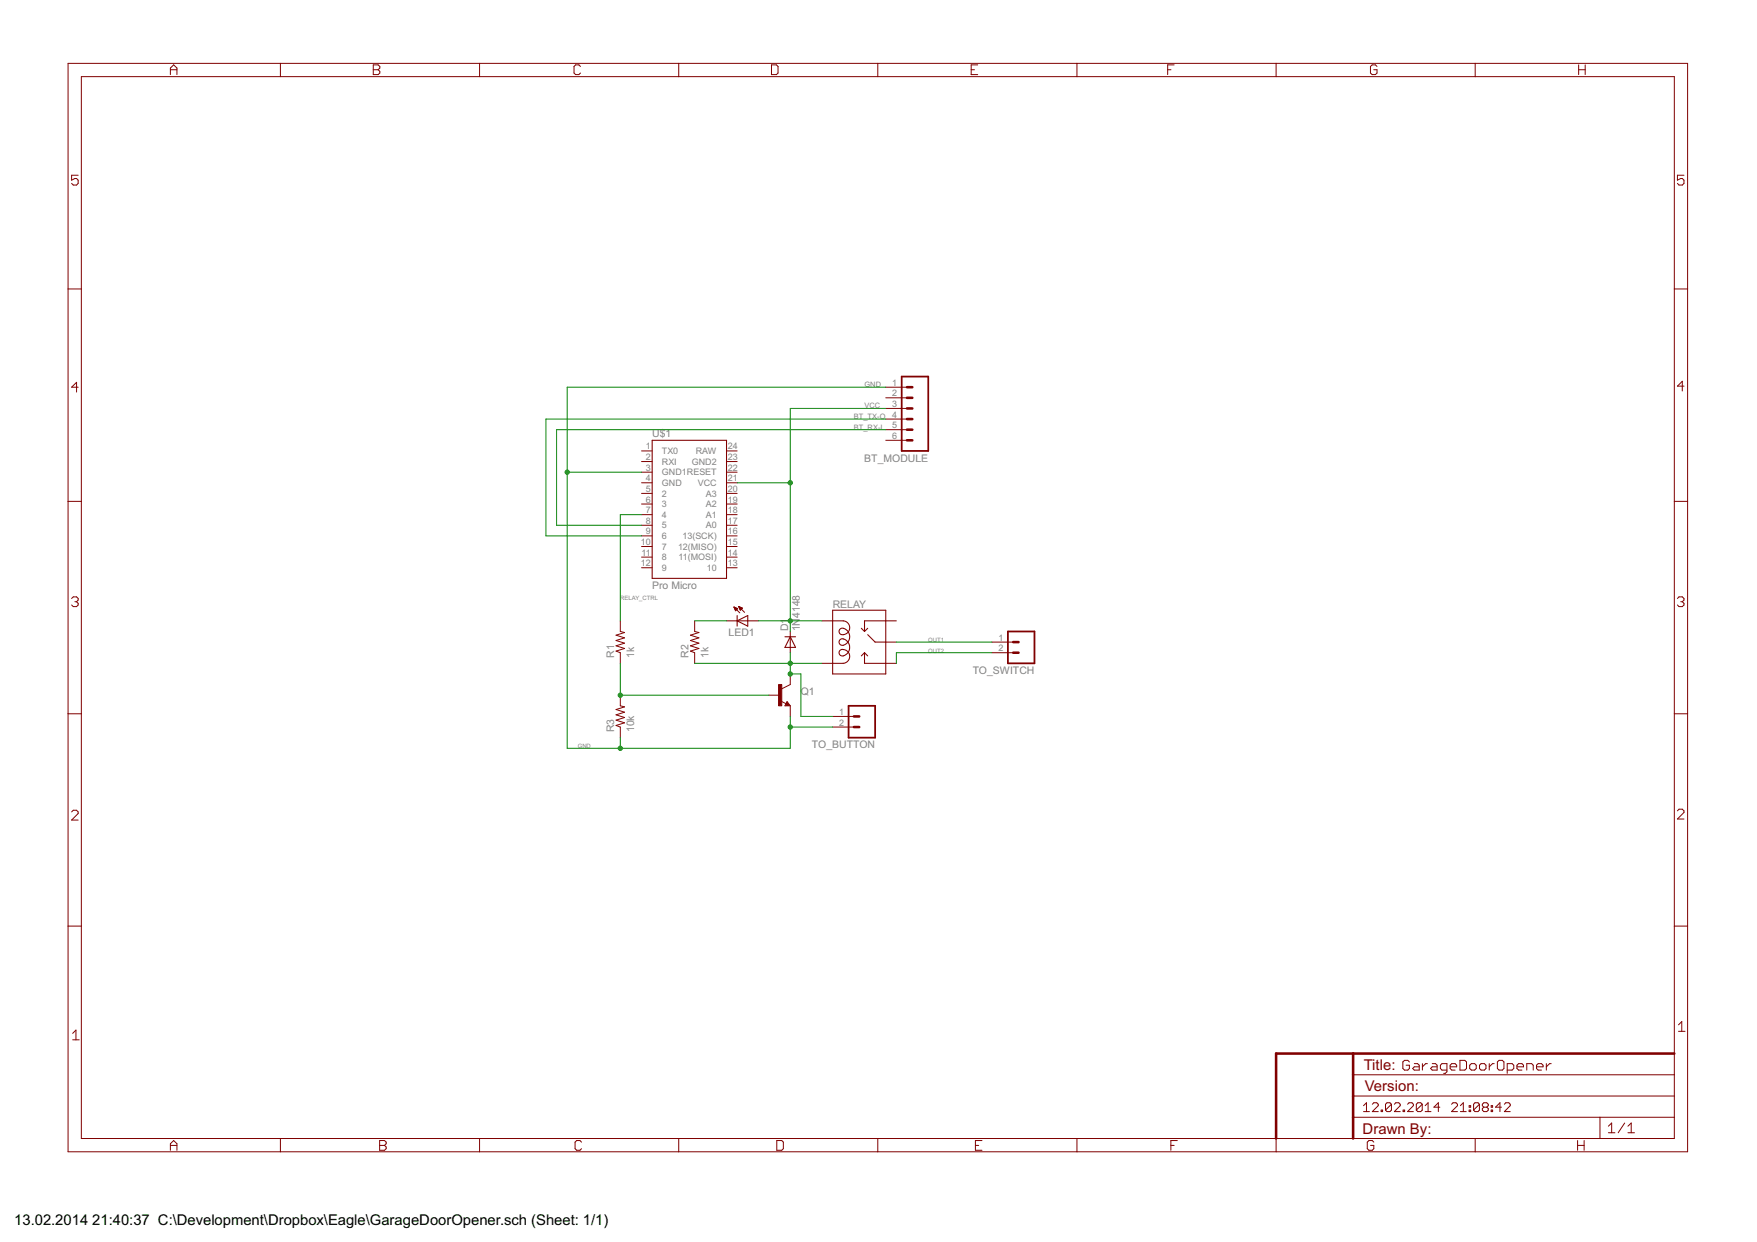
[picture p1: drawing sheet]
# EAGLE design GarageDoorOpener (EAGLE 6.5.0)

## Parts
BT_MODULE  M06LOCK  [1X06_LOCK]
D1  1N4148  DIODE1N4148  [DIODE-1N4148]
LED1  LED3MM  [LED3MM]
Q1  TRANSISTOR_NPNTO-92-AMMO  [TO-92-AMMO]
R1  1k  RESISTORAXIAL-0.3  [AXIAL-0.3]
R2  1k  RESISTORAXIAL-0.3  [AXIAL-0.3]
R3  10k  RESISTORAXIAL-0.3  [AXIAL-0.3]
RELAY  RELAYPTH4  [RELAY-JZC]
TO_BUTTON  M02LOCK  [1X02_LOCK]
TO_SWITCH  M02-JST-2-PTH-NO_SILK  [JST-2-PTH-NS]
U$1  Pro Micro  ARDUINO_PRO_MICRO  [ARDUINO_PRO_MICRO]

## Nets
BT_RX-I: BT_MODULE.5 U$1.8
BT_TX-O: BT_MODULE.4 U$1.9
GND: BT_MODULE.1 Q1.1(E) R3.P$1 TO_BUTTON.2 U$1.3(GND1)
N$1: D1.A Q1.3(C) R2.P$1 RELAY.1(COIL2) TO_BUTTON.1
N$2: Q1.2(B) R1.P$1 R3.P$2
N$11: LED1.K(C) R2.P$2
OUT1: RELAY.4(MAIN) TO_SWITCH.1
OUT2: RELAY.3(NO) TO_SWITCH.2
RELAY_CTRL: R1.P$2 U$1.7
VCC: BT_MODULE.3 D1.C LED1.A RELAY.5(COIL1) U$1.21(VCC)
Unconnected: BT_MODULE.2 BT_MODULE.6 RELAY.2(NC) U$1.1(TX0) U$1.2(RXI) U$1.4(GND) U$1.5 U$1.6 U$1.10 U$1.11 U$1.12 U$1.13 U$1.14(11(MOSI)) U$1.15(12(MISO)) U$1.16(13(SCK)) U$1.17(A0) U$1.18(A1) U$1.19(A2) U$1.20(A3) U$1.22(RESET) U$1.23(GND2) U$1.24(RAW)

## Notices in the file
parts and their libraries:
SparkFun-Electromechanical: Licensing: CC v3.0 Share-Alike You are welcome to use this library for commercial purposes.
